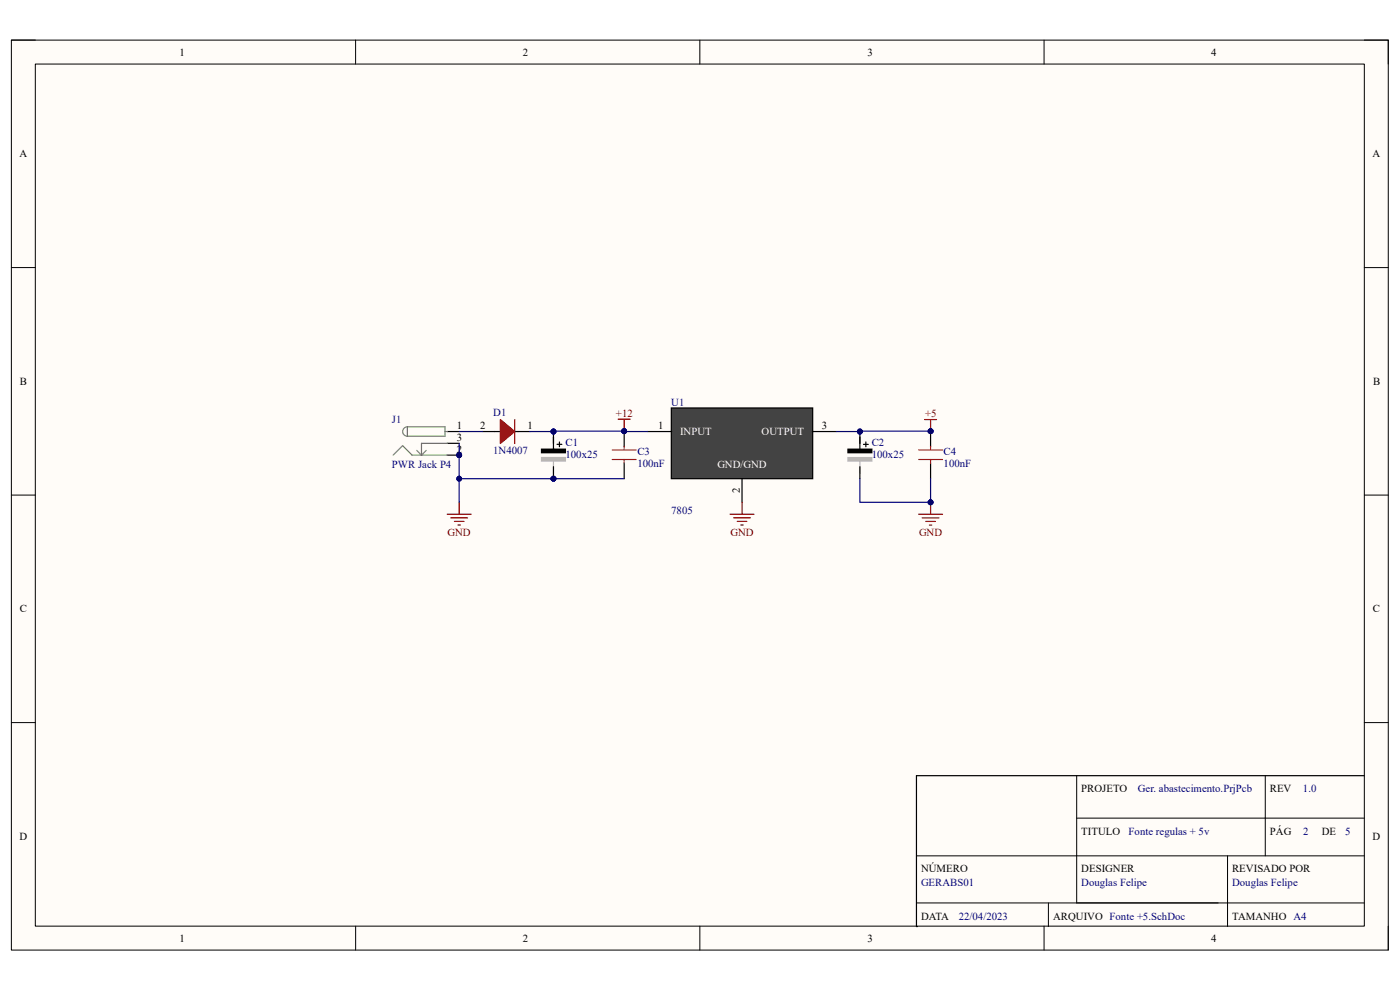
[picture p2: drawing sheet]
<svg xmlns="http://www.w3.org/2000/svg" width="297mm" height="210mm" viewBox="0 0 297 210" stroke-linecap="round" stroke-linejoin="round" font-family="sans-serif">
<path d="M2.4 8.5h292.1v193h-292.1z" fill-rule="evenodd" fill="#fffcf8"/>
<path d="M2.4 8.5h292.1v193h-292.1z" fill="none" stroke="#000" stroke-width=".21"/>
<path d="M7.5 13.6h281.9v182.9h-281.9z" fill-rule="evenodd" fill="#fffcf8"/>
<g fill="none" stroke="#000" stroke-width=".21">
<path d="M2.4 8.5h5.1M7.5 13.6h281.9v182.9h-281.9zM75.4 8.5v5.1M148.5 8.5v5.1M221.5 8.5v5.1M289.4 8.5h5.1v5.1M2.4 56.8h5.1M289.4 56.8h5.1M2.4 105h5.1M289.4 105h5.1M2.4 153.3h5.1M289.4 153.3h5.1"/>
<path d="M228.4 164.5v27M228.4 173.6h61M268.4 164.5v17.1M75.4 196.5v5M148.5 196.5v5M194.4 191.5h95M194.4 181.6h95M221.5 196.5v5M222.4 191.5v5.1M260.4 181.6v15M294.5 196.5v5"/>
</g>
<path d="M289.4 164.5h-95v32.1M194.4 196.6h.1" fill="none" stroke="#000" stroke-width=".25"/>
<circle cx="132.4" cy="91.5" r=".51" fill="#000080"/>
<circle cx="132.4" cy="91.5" r=".51" fill="none" stroke="#000080" stroke-width=".21"/>
<path d="M132.4 91.5v3.3M132.4 98.2v3.3" fill="none" stroke="#000" stroke-width=".25"/>
<circle cx="132.4" cy="91.5" r=".51" fill="#000080"/>
<circle cx="132.4" cy="91.5" r=".51" fill="none" stroke="#000080" stroke-width=".21"/>
<path d="M129.9 95.5h5.1M129.9 97.5h5.1M132.4 94.7v.8M132.4 97.5v.7" fill="none" stroke="#b45f06" stroke-width=".25"/>
<circle cx="197.4" cy="91.5" r=".51" fill="#000080"/>
<circle cx="197.4" cy="91.5" r=".51" fill="none" stroke="#000080" stroke-width=".21"/>
<path d="M197.4 91.5v3.3M197.4 98.2v3.3" fill="none" stroke="#000" stroke-width=".25"/>
<circle cx="197.4" cy="91.5" r=".51" fill="#000080"/>
<circle cx="197.4" cy="91.5" r=".51" fill="none" stroke="#000080" stroke-width=".21"/>
<path d="M194.9 95.5h5.1M194.9 97.5h5.1M197.4 94.7v.8M197.4 97.5v.7" fill="none" stroke="#b45f06" stroke-width=".25"/>
<path d="M142.4 86.5h30v15h-30z" fill-rule="evenodd" fill="#434343"/>
<path d="M137.4 91.5h5.1M142.4 86.5h30v15h-30zM172.3 91.5h5.1M157.4 101.5v5" fill="none" stroke="#000" stroke-width=".25"/>
<circle cx="117.4" cy="101.5" r=".51" fill="#000080"/>
<circle cx="117.4" cy="101.5" r=".51" fill="none" stroke="#000080" stroke-width=".21"/>
<circle cx="117.4" cy="91.5" r=".51" fill="#000080"/>
<circle cx="117.4" cy="91.5" r=".51" fill="none" stroke="#000080" stroke-width=".21"/>
<path d="M114.9 97.1h5.1v.7h-5.1z" fill-rule="evenodd" fill="#b7b7b7"/>
<path d="M114.9 97.1h5.1v.7h-5.1zM117.4 97.8v2.6" fill="none" stroke="#b7b7b7" stroke-width=".25"/>
<path d="M117.4 99v2.5" fill="none" stroke="#000" stroke-width=".25"/>
<circle cx="117.4" cy="101.5" r=".51" fill="#000080"/>
<circle cx="117.4" cy="101.5" r=".51" fill="none" stroke="#000080" stroke-width=".21"/>
<path d="M114.9 95.3h5.1v.7h-5.1z" fill-rule="evenodd" fill="#000"/>
<path d="M114.9 95.3h5.1v.7h-5.1zM117.4 91.5v3.8M118.2 94.3h1M118.7 93.8v1" fill="none" stroke="#000" stroke-width=".25"/>
<circle cx="117.4" cy="91.5" r=".51" fill="#000080"/>
<circle cx="117.4" cy="91.5" r=".51" fill="none" stroke="#000080" stroke-width=".21"/>
<circle cx="182.4" cy="91.5" r=".51" fill="#000080"/>
<circle cx="182.4" cy="91.5" r=".51" fill="none" stroke="#000080" stroke-width=".21"/>
<path d="M179.9 97.1h5.1v.7h-5.1z" fill-rule="evenodd" fill="#b7b7b7"/>
<path d="M179.9 97.1h5.1v.7h-5.1zM182.4 97.8v2.6" fill="none" stroke="#b7b7b7" stroke-width=".25"/>
<path d="M179.9 95.3h5.1v.7h-5.1zM182.4 91.5v3.8M182.4 99v2.5M183.2 94.3h1M183.7 93.8v1" fill="none" stroke="#000" stroke-width=".25"/>
<path d="M179.9 95.3h5.1v.7h-5.1z" fill-rule="evenodd" fill="#000"/>
<circle cx="182.4" cy="91.5" r=".51" fill="#000080"/>
<circle cx="182.4" cy="91.5" r=".51" fill="none" stroke="#000080" stroke-width=".21"/>
<path d="M102.4 91.5h10" fill="none" stroke="#000" stroke-width=".25"/>
<path d="M106.2 89l3 2.5-3 2.6z" fill="#900"/>
<path d="M106.2 89l3 2.5-3 2.6zM109.2 89v5.1" fill="none" stroke="#980000" stroke-width=".25"/>
<circle cx="97.4" cy="96.5" r=".51" fill="#000080"/>
<circle cx="97.4" cy="96.5" r=".51" fill="none" stroke="#000080" stroke-width=".21"/>
<path d="M94.9 91.5h2.5M94.9 94h2.5M94.9 96.5h2.5" fill="none" stroke="#000" stroke-width=".25"/>
<circle cx="97.4" cy="96.5" r=".51" fill="#000080"/>
<circle cx="97.4" cy="96.5" r=".51" fill="none" stroke="#000080" stroke-width=".21"/>
<path d="M83.4 96.5l2-2 2 2h7.5M86.4 90.5h8v2h-8M86.4 90.5v2M86.4 90.6a1 1 0 0 0-1 .9 1 1 0 0 0 1 1M88.4 95.5l1 1M90.4 95.5l-1 1M94.4 91.5h.5M94.9 94h-5.5v2.5" fill="none" stroke="#6aa84f" stroke-width=".25"/>
<path d="M131.1 88.9h2.6M132.4 88.9v2.6" fill="none" stroke="#800000" stroke-width=".25"/>
<circle cx="132.4" cy="91.5" r=".51" fill="#000080"/>
<circle cx="132.4" cy="91.5" r=".51" fill="none" stroke="#000080" stroke-width=".21"/>
<g fill="none" stroke="#800000" stroke-width=".25">
<path d="M196.2 89h2.5M197.4 89v2.5M94.9 109.1h5.1M95.6 109.8h3.6M96.4 110.6h2M97.2 111.4h.5M97.4 106.5v2.6M154.9 109.1h5.1M155.6 109.8h3.6M156.4 110.6h2M157.2 111.4h.5M157.4 106.5v2.6"/>
<path d="M194.9 109.1h5.1M195.6 109.9h3.6M196.4 110.6h2M197.2 111.4h.5M197.4 106.6v2.5"/>
</g>
<circle cx="197.4" cy="106.6" r=".51" fill="#000080"/>
<circle cx="197.4" cy="106.6" r=".51" fill="none" stroke="#000080" stroke-width=".21"/>
<path d="M97.4 91.5h5M112.4 91.5h5" fill="none" stroke="#000080" stroke-width=".25"/>
<circle cx="117.4" cy="91.5" r=".51" fill="#000080"/>
<circle cx="117.4" cy="91.5" r=".51" fill="none" stroke="#000080" stroke-width=".21"/>
<path d="M132.4 91.5h-15" fill="none" stroke="#000080" stroke-width=".25"/>
<circle cx="117.4" cy="91.5" r=".51" fill="#000080"/>
<circle cx="117.4" cy="91.5" r=".51" fill="none" stroke="#000080" stroke-width=".21"/>
<circle cx="132.4" cy="91.5" r=".51" fill="#000080"/>
<circle cx="132.4" cy="91.5" r=".51" fill="none" stroke="#000080" stroke-width=".21"/>
<path d="M132.4 91.5h5" fill="none" stroke="#000080" stroke-width=".25"/>
<circle cx="132.4" cy="91.5" r=".51" fill="#000080"/>
<circle cx="132.4" cy="91.5" r=".51" fill="none" stroke="#000080" stroke-width=".21"/>
<path d="M177.4 91.5h5" fill="none" stroke="#000080" stroke-width=".25"/>
<circle cx="182.4" cy="91.5" r=".51" fill="#000080"/>
<circle cx="182.4" cy="91.5" r=".51" fill="none" stroke="#000080" stroke-width=".21"/>
<path d="M197.4 91.5h-15" fill="none" stroke="#000080" stroke-width=".25"/>
<circle cx="182.4" cy="91.5" r=".51" fill="#000080"/>
<circle cx="182.4" cy="91.5" r=".51" fill="none" stroke="#000080" stroke-width=".21"/>
<circle cx="197.4" cy="91.5" r=".51" fill="#000080"/>
<circle cx="197.4" cy="91.5" r=".51" fill="none" stroke="#000080" stroke-width=".21"/>
<path d="M97.4 94v2.5" fill="none" stroke="#000080" stroke-width=".25"/>
<circle cx="97.4" cy="96.5" r=".51" fill="#000080"/>
<circle cx="97.4" cy="96.5" r=".51" fill="none" stroke="#000080" stroke-width=".21"/>
<path d="M97.4 96.5v10" fill="none" stroke="#000080" stroke-width=".25"/>
<circle cx="97.4" cy="96.5" r=".51" fill="#000080"/>
<circle cx="97.4" cy="96.5" r=".51" fill="none" stroke="#000080" stroke-width=".21"/>
<circle cx="97.4" cy="101.5" r=".51" fill="#000080"/>
<circle cx="97.4" cy="101.5" r=".51" fill="none" stroke="#000080" stroke-width=".21"/>
<path d="M117.4 101.5h15" fill="none" stroke="#000080" stroke-width=".25"/>
<circle cx="117.4" cy="101.5" r=".51" fill="#000080"/>
<circle cx="117.4" cy="101.5" r=".51" fill="none" stroke="#000080" stroke-width=".21"/>
<path d="M97.4 101.5h20" fill="none" stroke="#000080" stroke-width=".25"/>
<circle cx="117.4" cy="101.5" r=".51" fill="#000080"/>
<circle cx="117.4" cy="101.5" r=".51" fill="none" stroke="#000080" stroke-width=".21"/>
<circle cx="97.4" cy="101.5" r=".51" fill="#000080"/>
<circle cx="97.4" cy="101.5" r=".51" fill="none" stroke="#000080" stroke-width=".21"/>
<path d="M182.4 101.5v5.1h15" fill="none" stroke="#000080" stroke-width=".25"/>
<circle cx="197.4" cy="106.6" r=".51" fill="#000080"/>
<circle cx="197.4" cy="106.6" r=".51" fill="none" stroke="#000080" stroke-width=".21"/>
<path d="M197.4 101.5v5.1" fill="none" stroke="#000080" stroke-width=".25"/>
<circle cx="197.4" cy="106.6" r=".51" fill="#000080"/>
<circle cx="197.4" cy="106.6" r=".51" fill="none" stroke="#000080" stroke-width=".21"/>
<path d="M197.4 91.5h.1" fill="none" stroke="#000080" stroke-width=".25"/>
<circle cx="197.4" cy="91.5" r=".51" fill="#000080"/>
<circle cx="197.4" cy="91.5" r=".51" fill="none" stroke="#000080" stroke-width=".21"/>
<g font-size="2.3">
<text x="38.1" y="11.8">1</text>
<text x="110.9" y="11.8">2</text>
<text x="184" y="11.8">3</text>
<text x="256.9" y="11.8">4</text>
<text x="4.1" y="33.4">A</text>
<text x="291.2" y="33.4">A</text>
<text x="4.2" y="81.7">B</text>
<text x="291.3" y="81.7">B</text>
<text x="96.9" y="91.1">1</text>
<text x="96.9" y="93.6">3</text>
<text x="101.9" y="91.1">2</text>
<text x="111.9" y="91.1">1</text>
<text x="139.6" y="91.1">1</text>
<text x="174.4" y="91.1">3</text>
<text x="96.9" y="96.1">2</text>
<text x="156.9" y="104.6" transform="rotate(-90 156.9 104.6)">2</text>
<text x="4.2" y="129.9">C</text>
<text x="291.3" y="129.9">C</text>
<text x="229.4" y="168.1">PROJETO</text>
<text x="269.4" y="168.1">REV</text>
<text x="4.1" y="178.2">D</text>
<text x="229.4" y="177.1">TITULO</text>
<text x="269.4" y="177.1">PÁG</text>
<text x="280.4" y="177.1">DE</text>
<text x="291.2" y="178.2">D</text>
<text x="195.4" y="185">NÚMERO</text>
<text x="229.4" y="185">DESIGNER</text>
<text x="261.4" y="185">REVISADO POR</text>
<text x="195.4" y="195.1">DATA</text>
<text x="223.4" y="195.1">ARQUIVO Fonte +5.SchDoc</text>
<text x="261.4" y="195.1">TAMANHO A4</text>
<text x="38.1" y="199.8">1</text>
<text x="110.9" y="199.8">2</text>
<text x="184" y="199.8">3</text>
<text x="256.9" y="199.8">4</text>
</g>
<g font-size="2.3" fill="#000080">
<text x="83.1" y="89.8">J1</text>
<text x="104.6" y="88.3">D1</text>
<text x="142.4" y="86.1">U1</text>
<text x="120" y="94.5">C1</text>
<text x="185" y="94.5">C2</text>
<text x="83.1" y="99.4">PWR Jack P4</text>
<text x="104.6" y="96.4">1N4007</text>
<text x="120" y="97.1">100x25</text>
<text x="135.2" y="96.5">C3</text>
<text x="135.2" y="99">100nF</text>
<text x="185" y="97.1">100x25</text>
<text x="200.2" y="96.5">C4</text>
<text x="200.2" y="99">100nF</text>
<text x="142.4" y="109.1">7805</text>
<text x="241.4" y="168.1">Ger. abastecimento.PrjPcb</text>
<text x="276.4" y="168.1">1.0</text>
<text x="239.4" y="177.1">Fonte regulas + 5v</text>
<text x="276.4" y="177.1">2</text>
<text x="285.4" y="177.1">5</text>
<text x="195.4" y="188">GERABS01</text>
<text x="229.4" y="188">Douglas Felipe</text>
<text x="261.4" y="188">Douglas Felipe</text>
<text x="203.4" y="195.1">22/04/2023</text>
</g>
<g font-size="2.3" fill="#800000">
<text x="130.7" y="88.4">+12</text>
<text x="196.3" y="88.5">+5</text>
<text x="95" y="113.7">GND</text>
<text x="155" y="113.7">GND</text>
<text x="195" y="113.7">GND</text>
</g>
<g font-size="2.3" fill="#fff">
<text x="144.3" y="92.3">INPUT</text>
<text x="161.6" y="92.3">OUTPUT</text>
<text x="152.2" y="99.2">GND/GND</text>
</g>
</svg>
